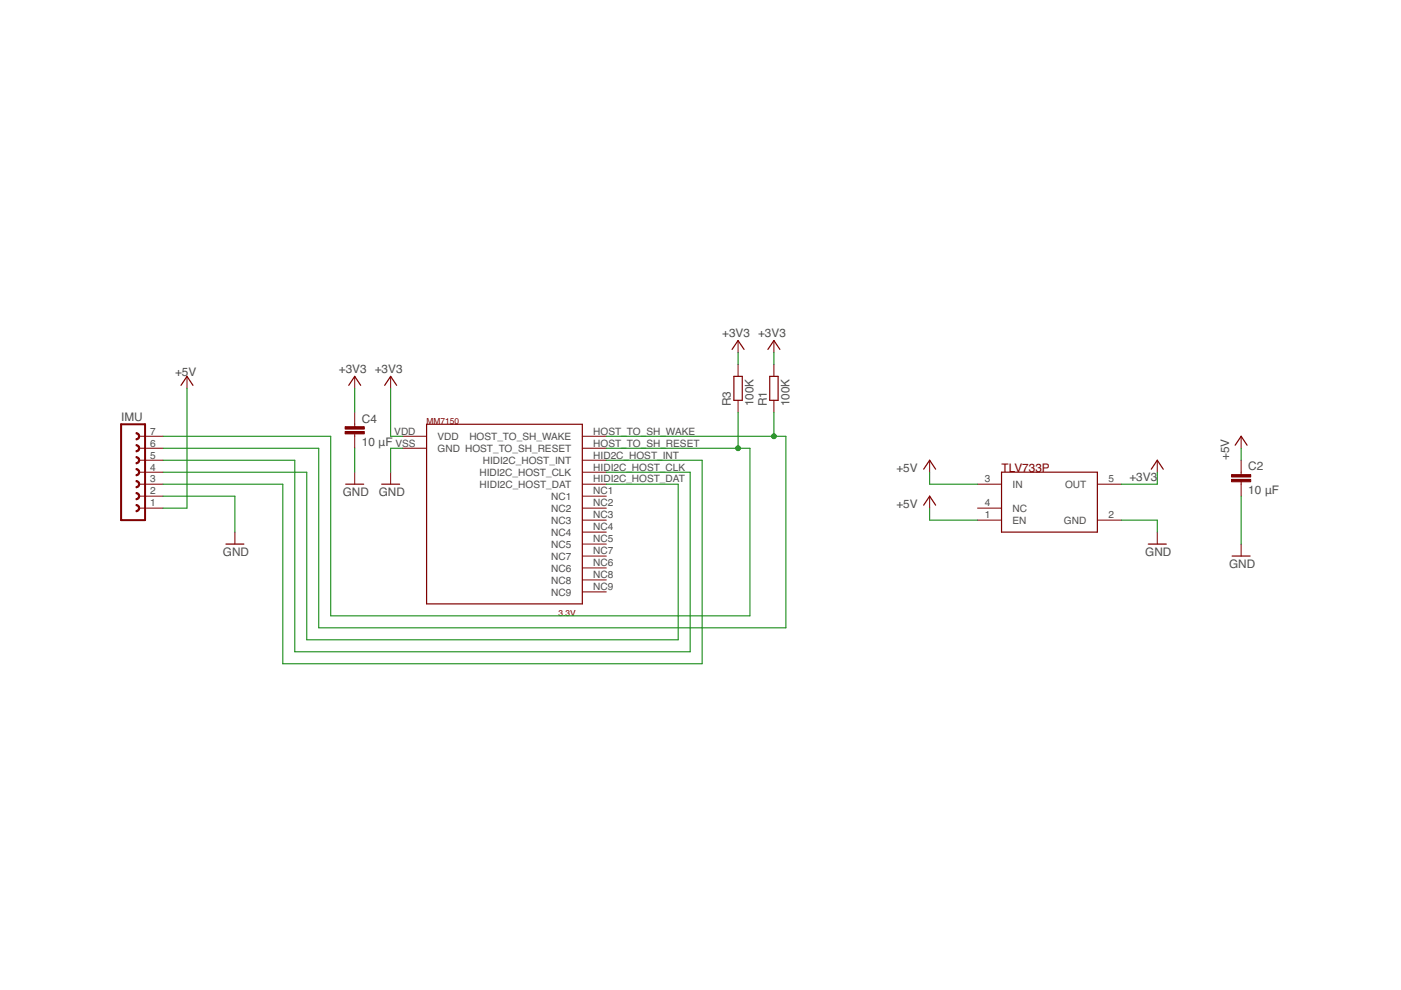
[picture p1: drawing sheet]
<svg xmlns="http://www.w3.org/2000/svg" width="297mm" height="210mm" viewBox="0 0 297 210" stroke-linecap="round" stroke-linejoin="round" font-family="sans-serif">
<g fill="none" stroke="#800000" stroke-width=".25">
<path d="M155.2 74.1l1.3-1.9 1.3 1.9M155.6 79.8h1.8v5.1h-1.8zM162.8 74.1l1.3-1.9 1.3 1.9M163.2 79.8h1.8v5.1h-1.8zM38.4 81.7l1.2-1.9 1.3 1.9M73.9 81.7l1.3-1.9 1.3 1.9M81.6 81.7l1.2-1.9 1.3 1.9M90.4 90h33.1v38h-33.1zM195.8 99.5l1.3-1.9 1.3 1.9M244.1 99.5l1.3-1.9 1.2 1.9M261.9 94.4l1.2-1.9 1.3 1.9M47.9 115.4h3.8"/>
<path d="M73.3 102.7h3.8M80.9 102.7h3.8M195.8 107.1l1.3-1.9 1.3 1.9M212.3 100.1h20.4v12.7h-20.4zM243.5 115.4h3.8M261.2 117.9h3.8"/>
</g>
<g fill="none" stroke="#800000" stroke-width=".21">
<path d="M39.6 79.8v2.5M75.2 79.8v2.5M82.8 79.8v2.5M156.5 72.2v2.5M156.5 77.3v2.5M164.1 72.2v2.5M164.1 77.3v2.5M29.5 92.5h5.1M29.5 95h5.1M29.5 97.6h5.1M75.2 87.4v3.1M75.2 92v3"/>
<path d="M85.4 92.5h5M85.4 95h5M123.5 92.5h5M123.5 95h5M123.5 97.6h5M156.5 84.9v2.5M164.1 84.9v2.5M197.1 97.6v2.5M245.4 97.6v2.5M263.1 92.5v2.5M263.1 97.6v3M29.5 100.1h5.1"/>
<path d="M29.5 102.7h5.1M29.5 105.2h5.1M29.5 107.7h5.1M49.8 112.8v2.6M75.2 100.1v2.6M82.8 100.1v2.6M123.5 100.1h5M123.5 102.7h5M123.5 105.2h5M123.5 107.7h5M123.5 110.3h5M123.5 112.8h5"/>
<path d="M123.5 115.4h5M123.5 117.9h5M197.1 105.2v2.5M207.3 102.7h5M207.3 107.7h5M207.3 110.3h5M232.7 102.7h5M232.7 110.3h5M245.4 112.8v2.6M263.1 102.2v3M263.1 115.4v2.5M123.5 123h5"/>
<path d="M123.5 125.5h5M123.5 120.4h5"/>
</g>
<g fill="#800000" stroke="#800000" stroke-width=".21">
<path d="M73.2 91.5h4v.5h-4z"/>
<path d="M73.2 90.5h4v.5h-4z"/>
<path d="M261.1 101.6h4.1v.6h-4.1z"/>
<path d="M261.1 100.6h4.1v.5h-4.1z"/>
</g>
<path d="M25.7 90h5.1v20.3h-5.1z" fill="none" stroke="#800000" stroke-width=".42"/>
<g fill="#800000" stroke="#800000" stroke-width=".21">
<path d="M28.9 101.9a.76 .76 0 0 1 .7 .8 .76 .76 0 0 1-.7 .7v-.2a.51 .51 0 0 0 .5-.5 .51 .51 0 0 0-.5-.5z" fill-rule="evenodd"/>
<path d="M28.9 104.4a.76 .76 0 0 1 .7 .8 .76 .76 0 0 1-.7 .8v-.3a.51 .51 0 0 0 .5-.5 .51 .51 0 0 0-.5-.5z" fill-rule="evenodd"/>
<path d="M28.9 107a.76 .76 0 0 1 .7 .7 .76 .76 0 0 1-.7 .8v-.3a.51 .51 0 0 0 .5-.5 .51 .51 0 0 0-.5-.5z" fill-rule="evenodd"/>
<path d="M28.9 96.8a.76 .76 0 0 1 .7 .8 .76 .76 0 0 1-.7 .7v-.2a.51 .51 0 0 0 .5-.5 .51 .51 0 0 0-.5-.5z" fill-rule="evenodd"/>
<path d="M28.9 99.4a.76 .76 0 0 1 .7 .7 .76 .76 0 0 1-.7 .8v-.3a.51 .51 0 0 0 .5-.5 .51 .51 0 0 0-.5-.5z" fill-rule="evenodd"/>
<path d="M28.9 94.3a.76 .76 0 0 1 .7 .7 .76 .76 0 0 1-.7 .8v-.3a.51 .51 0 0 0 .5-.5 .51 .51 0 0 0-.5-.5z" fill-rule="evenodd"/>
<path d="M28.9 91.7a.76 .76 0 0 1 .7 .8 .76 .76 0 0 1-.7 .8v-.3a.51 .51 0 0 0 .5-.5 .51 .51 0 0 0-.5-.5z" fill-rule="evenodd"/>
</g>
<g fill="none" stroke="#008000" stroke-width=".21">
<path d="M156.5 74.7v2.6M164.1 74.7v2.6M34.6 92.5h35.5v38.1h88.9v-35.6h-30.5M34.6 97.6h27.9v40.6h83.8v-38.1h-17.8M39.6 82.3v25.4h-5M75.2 82.3v5.1M75.2 95v5.1M82.8 82.3v10.2h2.6M85.4 95h-2.6v5.1M128.5 92.5h38.1v40.6h-99v-38.1h-33M128.5 97.6h20.4v43.1h-88.9v-38h-25.4M156.5 87.4v7.6"/>
<path d="M164.1 87.4v5.1M263.1 95v2.6M34.6 105.2h15.2v7.6M34.6 100.1h30.4v35.6h78.8v-33h-15.3M197.1 107.7v2.6h10.2M197.1 100.1v2.6h10.2M237.7 110.3h7.7v2.5M245.4 100.1v2.6h-7.7M263.1 105.2v10.2"/>
</g>
<g fill="#008000" stroke="#008000" stroke-width=".21">
<circle cx="164.1" cy="92.5" r=".51"/>
<circle cx="156.5" cy="95" r=".51"/>
</g>
<g font-size="2.5" fill="#505050">
<text x="153.1" y="71.4">+3V3 +3V3</text>
<text x="37.1" y="79.8">+5</text>
<text x="40" y="79.8">V</text>
<text x="71.8" y="79">+3V3 +3V3</text>
<text x="25.7" y="89.2">IMU</text>
<text x="76.7" y="89.6">C4</text>
<text x="155" y="86.2" transform="rotate(-90 155 86.2)">R3</text>
<text x="159.8" y="86.2" transform="rotate(-90 159.8 86.2)">100K</text>
<text x="162.6" y="86.2" transform="rotate(-90 162.6 86.2)">R1</text>
<text x="167.4" y="86.2" transform="rotate(-90 167.4 86.2)">100K</text>
<text x="76.7" y="94.7">10 μF</text>
<text x="190.1" y="100.1">+5V</text>
<text x="239.5" y="101.9">+3V3</text>
<text x="260.6" y="97.6" transform="rotate(-90 260.6 97.6)">+5V</text>
<text x="264.7" y="99.7">C2</text>
<text x="72.7" y="105.2">GND</text>
<text x="80.3" y="105.2">GND</text>
<text x="190.1" y="107.7">+5V</text>
<text x="264.7" y="104.8">10 μF</text>
<text x="47.3" y="117.9">GND</text>
<text x="242.8" y="117.9">GND</text>
<text x="260.6" y="120.4">GND</text>
</g>
<text font-size="2.5" fill="#800000" x="212.3" y="100.1">TLV733P</text>
<g font-size="2.1" fill="#505050">
<text x="31.8" y="94.7">6</text>
<text x="31.8" y="92.1">7</text>
<text x="83.6" y="92.1">VDD</text>
<text x="83.8" y="94.7">VSS</text>
<text x="92.8" y="93.3">VDD</text>
<text x="92.8" y="95.8">GND HOST_TO_SH_RESET</text>
<text x="99.5" y="93.3">HOST_TO_SH_WAKE</text>
<text x="125.8" y="92.1">HOST_TO_SH_WAKE</text>
<text x="125.8" y="94.7">HOST_TO_SH_RESET</text>
<text x="31.8" y="99.8">4</text>
<text x="31.8" y="97.2">5</text>
<text x="101.7" y="100.9">HIDI2C_HOST_CLK</text>
<text x="102.3" y="98.3">HIDI2C_HOST_INT</text>
<text x="125.8" y="97.2">HID2C_HOST_INT</text>
<text x="125.8" y="99.8">HIDI2C_HOST_CLK</text>
<text x="31.8" y="107.4">1</text>
<text x="31.8" y="104.8">2</text>
<text x="31.8" y="102.3">3</text>
<text x="101.7" y="103.4">HIDI2C_HOST_DAT</text>
<text x="116.8" y="106">NC1</text>
<text x="125.8" y="102.3">HIDI2C_HOST_DAT</text>
<text x="125.8" y="104.8">NC1</text>
<text x="125.8" y="107.4">NC2</text>
<text x="208.8" y="102.3">3</text>
<text x="208.8" y="107.4">4</text>
<text x="214.7" y="103.4">IN</text>
<text x="225.8" y="103.4">OUT</text>
<text x="235" y="102.3">5</text>
<text x="116.8" y="108.5">NC2</text>
<text x="116.8" y="111">NC3</text>
<text x="116.8" y="113.6">NC4</text>
<text x="125.8" y="109.9">NC3</text>
<text x="125.8" y="112.5">NC4</text>
<text x="208.8" y="109.9">1</text>
<text x="214.7" y="111">EN</text>
<text x="214.7" y="108.5">NC</text>
<text x="225.6" y="111">GND</text>
<text x="235" y="109.9">2</text>
<text x="116.8" y="116.1">NC5</text>
<text x="116.8" y="118.7">NC7</text>
<text x="125.8" y="115">NC5</text>
<text x="125.8" y="117.5">NC7</text>
<text x="116.8" y="123.7">NC8</text>
<text x="116.8" y="121.2">NC6</text>
<text x="125.8" y="122.6">NC8</text>
<text x="125.8" y="125.1">NC9</text>
<text x="125.8" y="120.1">NC6</text>
<text x="116.8" y="126.3">NC9</text>
</g>
<g font-size="1.8" fill="#800000">
<text x="90.4" y="90">MM7150</text>
<text x="118.4" y="130.6">3.3V</text>
</g>
</svg>
